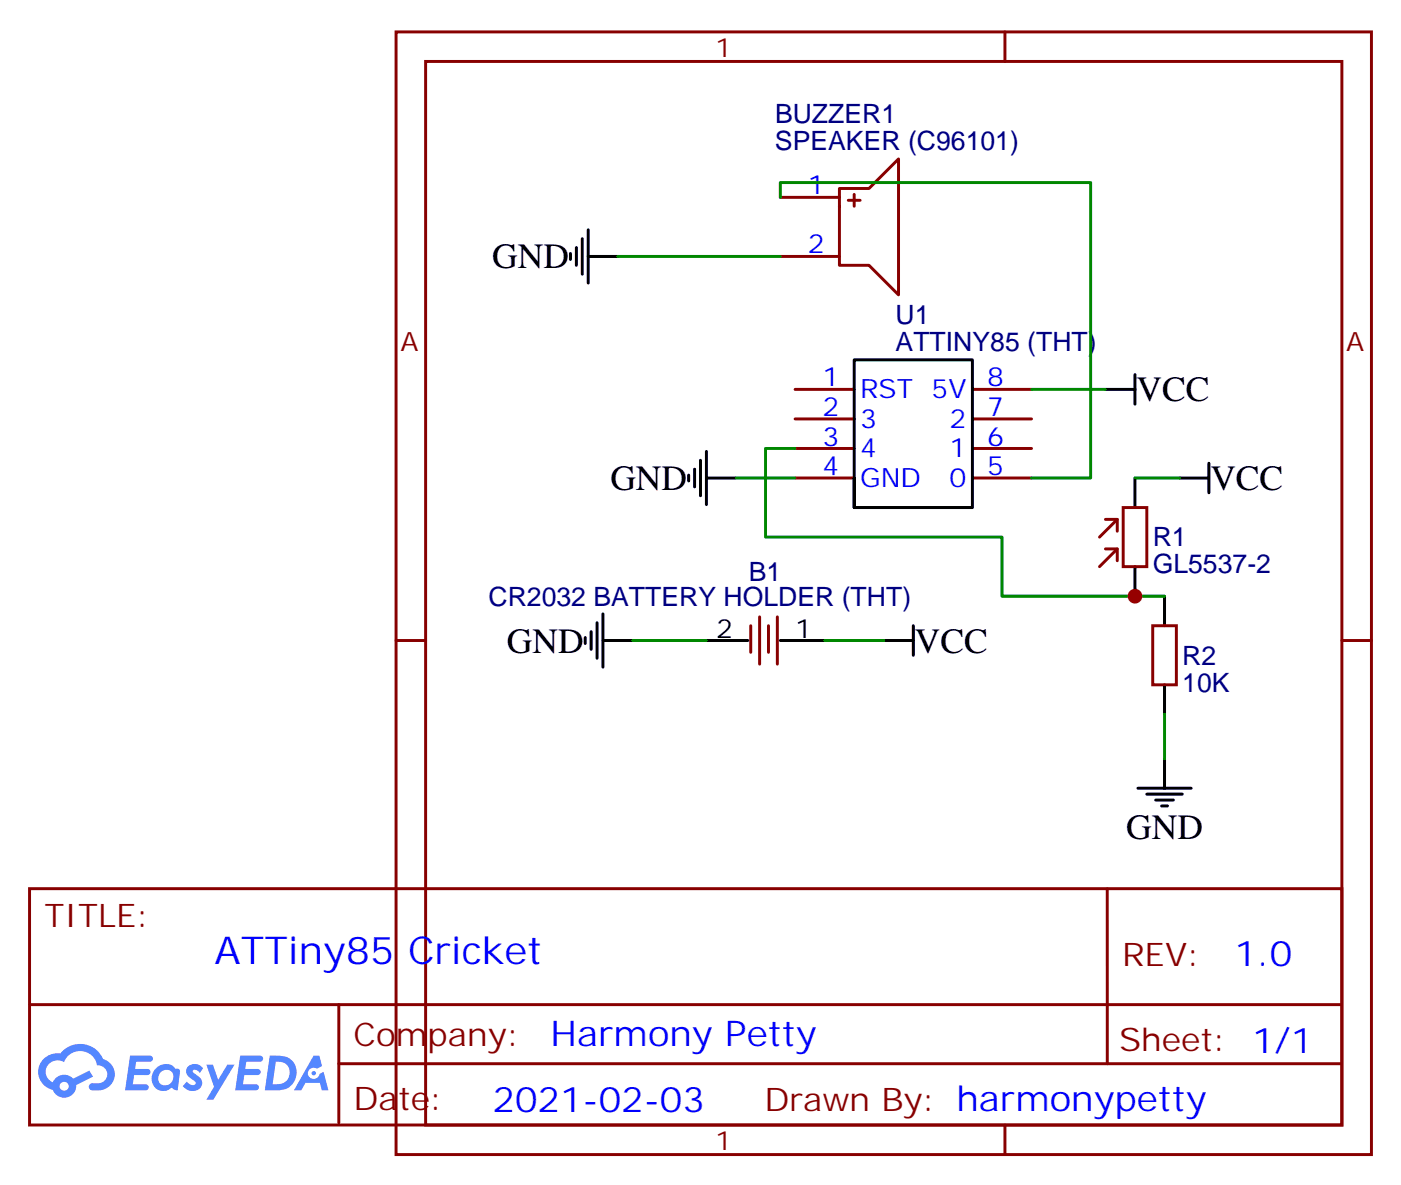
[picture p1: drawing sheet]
<svg xmlns="http://www.w3.org/2000/svg" width="167mm" height="141mm" viewBox="0 0 167 141" stroke-linecap="round" stroke-linejoin="round" font-family="sans-serif">
<path d="M47.3 3.8h116.4v134.1h-116.4zM50.8 7.3h109.4v127h-109.4zM119.9 3.8v3.5M47.3 76.5h3.5M160.2 76.5h3.5M3.5 106.1h156.7v28.2h-156.7zM3.6 120h156.4M40.4 120v14.1M132.2 106.1v20.9M40.4 127h119.6M119.9 134.3v3.6" fill="none" stroke="#870000" stroke-width=".35"/>
<g fill="#5487ff">
<path d="M22.5 127.3a1.22 1.22 0 0 1 1.7 .3l-.3 .5-.5-.3h-.3l-.1 .2a2.96 2.96 0 0 1 1.1 1.2 1.14 1.14 0 0 1-.6 1 1.14 1.14 0 0 1-1.3-.2l-.4-.3 .5-.5a.66 .66 0 0 0 1 .2v-.2a2.71 2.71 0 0 1-1.1-1.1 .78 .78 0 0 1 .3-.8z"/>
<path d="M15.5 126h2.1a.43 .43 0 0 1 .5 .1 .43 .43 0 0 1 .1 .5l-.3 .2h-1.7l-.1 .8h1.5a.37 .37 0 0 1 .4 .4 .37 .37 0 0 1-.4 .4h-1.6l-.1 1.1h.7a1.15 1.15 0 0 1 1.1 .2 .36 .36 0 0 1-.3 .5h-2.5z"/>
<path d="M28.7 126h1.5a1.23 1.23 0 0 1 1.2 .2 .37 .37 0 0 1-.4 .6h-1.6l-.1 .8h1.5a.37 .37 0 0 1 .3 .4 .37 .37 0 0 1-.4 .4h-1.5l-.2 1.1h.8a1.15 1.15 0 0 1 1 .2 .36 .36 0 0 1-.3 .5h-2.4z"/>
<path d="M37.4 126.1h.7l.3 1.2-.6 .3a.69 .69 0 0 0-1 .3 .69 .69 0 0 0 .5 1 .69 .69 0 0 0 .8-.7l.5-.2 .6 2.2h-.8l-.2-.9h-1.7l-.5 .9h-.9z"/>
<path d="M24.6 127.1h.8l.6 1.8 1.1-1.8h.9l-2.5 4.2h-.9l.9-1.5z"/>
<path d="M32.2 126l-.6 4.2a5.9 5.9 0 0 0 2.7-.2 2.06 2.06 0 0 0 1.1-2.4 2.06 2.06 0 0 0-2.1-1.5zM32.9 126.8a1.36 1.36 0 0 1 1.7 1.2 1.36 1.36 0 0 1-1.4 1.5h-.7z"/>
<path d="M18.5 127.7a1.5 1.5 0 0 0-.2 1.8 1.5 1.5 0 0 0 1.7 .7l.5-.3 .3 .2 .4 .1 .3-2.3-.2-.2-.1-.1a.53 .53 0 0 1-.6-.3 1.63 1.63 0 0 0-2.1 .4zM19.2 128a.88 .88 0 0 1 1.3 0 .88 .88 0 0 1-.1 1.3 .89 .89 0 0 1-1.3 .1 .89 .89 0 0 1 .1-1.4z"/>
<path d="M5.2 126.4a2.18 2.18 0 0 0 1.1 3.7 1.44 1.44 0 0 0 1.6 1 1.44 1.44 0 0 0 1.2-1.5l2-1-.4-.8-2 1a1.47 1.47 0 0 0-2.4 .4 1.39 1.39 0 0 1-.7-1.9 1.39 1.39 0 0 1 2-.5 2.08 2.08 0 0 1 2.2-1.3 2.08 2.08 0 0 1 1.8 1.7 1.07 1.07 0 0 1 1.2 1 1.07 1.07 0 0 1-1 1.2h-.7a.43 .43 0 0 0-.5 .3 .43 .43 0 0 0 .4 .5 2.17 2.17 0 0 0 2.7-1.9 1.93 1.93 0 0 0-1.4-1.9 2.98 2.98 0 0 0-5.1-.6h-.3a2.38 2.38 0 0 0-1.7 .6zM7.1 129.7a.55 .55 0 0 1 1.1 0 .55 .55 0 0 1-1.1 0z"/>
<circle cx="37.4" cy="128.1" r=".26"/>
</g>
<g fill="none" stroke="#870000" stroke-width=".35">
<path d="M93.1 23.6h7.1M93.1 30.6h7.1M100.2 22.5h3.5l3.5-3.5v16.2l-3.5-3.5h-3.5zM101.2 23.9h1.5M102 23.2v1.4M94.9 46.5h7.1M94.9 50h7.1M94.9 53.6h7.1M94.9 57.1h7.1M116.1 46.5h7M116.1 50h7M116.1 53.6h7"/>
<path d="M116.1 57.1h7M89.6 74.7v3.2M90.7 73.7v5.6M91.7 74.7v3.2M92.8 73.7v5.6M131.9 62h1.4v1.4M131.9 65.5h1.4v1.5M133.3 62l-2.1 2.1M133.3 65.5l-2.1 2.2M134.1 60.6h2.8v7.1h-2.8zM137.6 74.7h2.8v7.1h-2.8z"/>
</g>
<g fill="none" stroke="#000" stroke-width=".35">
<path d="M68.1 30.3v.7M68.8 29.6v2.1M69.5 28.5v4.2M70.2 30.6h3.5M70.2 27.4v6.4M82.2 56.7v.7M82.9 56v2.1M83.6 55v4.2M84.3 57.1h3.5M84.3 53.9v6.4M102 57.1v3.5h14.1v-17.6h-14.1v17.6M131.9 46.5h3.6"/>
<path d="M135.5 44.7v3.6M135.5 57.1v3.5M140.8 57.1h3.5M144.3 55.3v3.5M69.8 76.1v.7M70.6 75.4v2.1M71.3 74.4v4.2M72 76.5h3.5M72 73.3v6.4M84.3 76.5h5M93.1 76.5h5.3M105.5 76.5h3.5"/>
<path d="M109 74.7v3.5M135.5 67.7v3.5M139 71.2v3.5M135.8 94.1h6.4M136.9 94.8h4.2M137.9 95.5h2.2M138.6 96.2h.7M139 81.8v3.5M139 90.6v3.5"/>
</g>
<path d="M73.7 30.6h19.4M93.1 23.6v-1.8h37.1v35.3h-7.1M87.8 57.1h7.1M94.9 53.6h-3.5v10.5h28.2v7.1h19.4M123.1 46.5h8.8M135.5 57.1h5.3M75.5 76.5h8.8M98.4 76.5h7.1M139 85.3v5.3" fill="none" stroke="#008700" stroke-width=".35"/>
<circle cx="135.5" cy="71.2" r=".88" fill="#c00"/>
<text font-size="4.6" fill="#00f" x="25.6" y="115.1">ATTiny85 Cricket</text>
<g font-size="4.2">
<text x="58.7" y="32.1">GND</text>
<text x="135.6" y="47.9">VCC</text>
<text x="72.8" y="58.5">GND</text>
<text x="144.5" y="58.5">VCC</text>
<text x="60.5" y="77.9">GND</text>
<text x="109.2" y="77.9">VCC</text>
<text x="134.4" y="100.2">GND</text>
</g>
<g font-size="4.2" fill="#00f">
<text x="147.3" y="115.4">1.0</text>
<text x="65.7" y="124.9">Harmony Petty</text>
<text x="58.8" y="132.7">2021-02-03</text>
</g>
<g font-size="3.9" fill="#800">
<text x="5.3" y="110.7">TITLE:</text>
<text x="133.9" y="115.4">REV:</text>
<text x="42.2" y="124.9">Company:</text>
<text x="133.6" y="125.5">Sheet: 1/1</text>
<text x="42.2" y="132.6">Date:</text>
<text x="91.2" y="132.7">Drawn By: harmonypetty</text>
</g>
<g font-size="3.2" fill="#800">
<text x="85.4" y="6.8">1</text>
<text x="47.8" y="41.9">A</text>
<text x="160.7" y="41.9">A</text>
<text x="85.4" y="137.3">1</text>
</g>
<g font-size="3.2" fill="#000080">
<text x="92.5" y="17.9">SPEAKER (C96101)</text>
<text x="92.5" y="14.7">BUZZER1</text>
<text x="106.9" y="41.9">ATTINY85 (THT)</text>
<text x="106.9" y="38.7">U1</text>
<text x="137.6" y="65.2">R1</text>
<text x="89.4" y="69.4">B1</text>
<text x="137.6" y="68.5">GL5537-2</text>
<text x="58.3" y="72.4">CR2032 BATTERY HOLDER (THT)</text>
<text x="141.1" y="82.6">10K</text>
<text x="141.1" y="79.4">R2</text>
</g>
<g font-size="3.2" fill="#00f">
<text x="96.4" y="23.2">1</text>
<text x="96.4" y="30.3">2</text>
<text x="98.2" y="46.1">1</text>
<text x="102.7" y="47.6">RST 5V</text>
<text x="117.8" y="46.1">8</text>
<text x="98.2" y="49.7">2</text>
<text x="98.2" y="53.2">3</text>
<text x="102.7" y="51.1">3</text>
<text x="113.3" y="51.1">2</text>
<text x="117.8" y="49.7">7</text>
<text x="117.8" y="53.2">6</text>
<text x="98.2" y="56.7">4</text>
<text x="102.7" y="54.6">4</text>
<text x="102.7" y="58.1">GND</text>
<text x="113.3" y="54.6">1</text>
<text x="113.3" y="58.1">0</text>
<text x="117.8" y="56.7">5</text>
</g>
<g font-size="3.2">
<text x="85.5" y="76.1">2</text>
<text x="94.9" y="76.1">1</text>
</g>
</svg>
